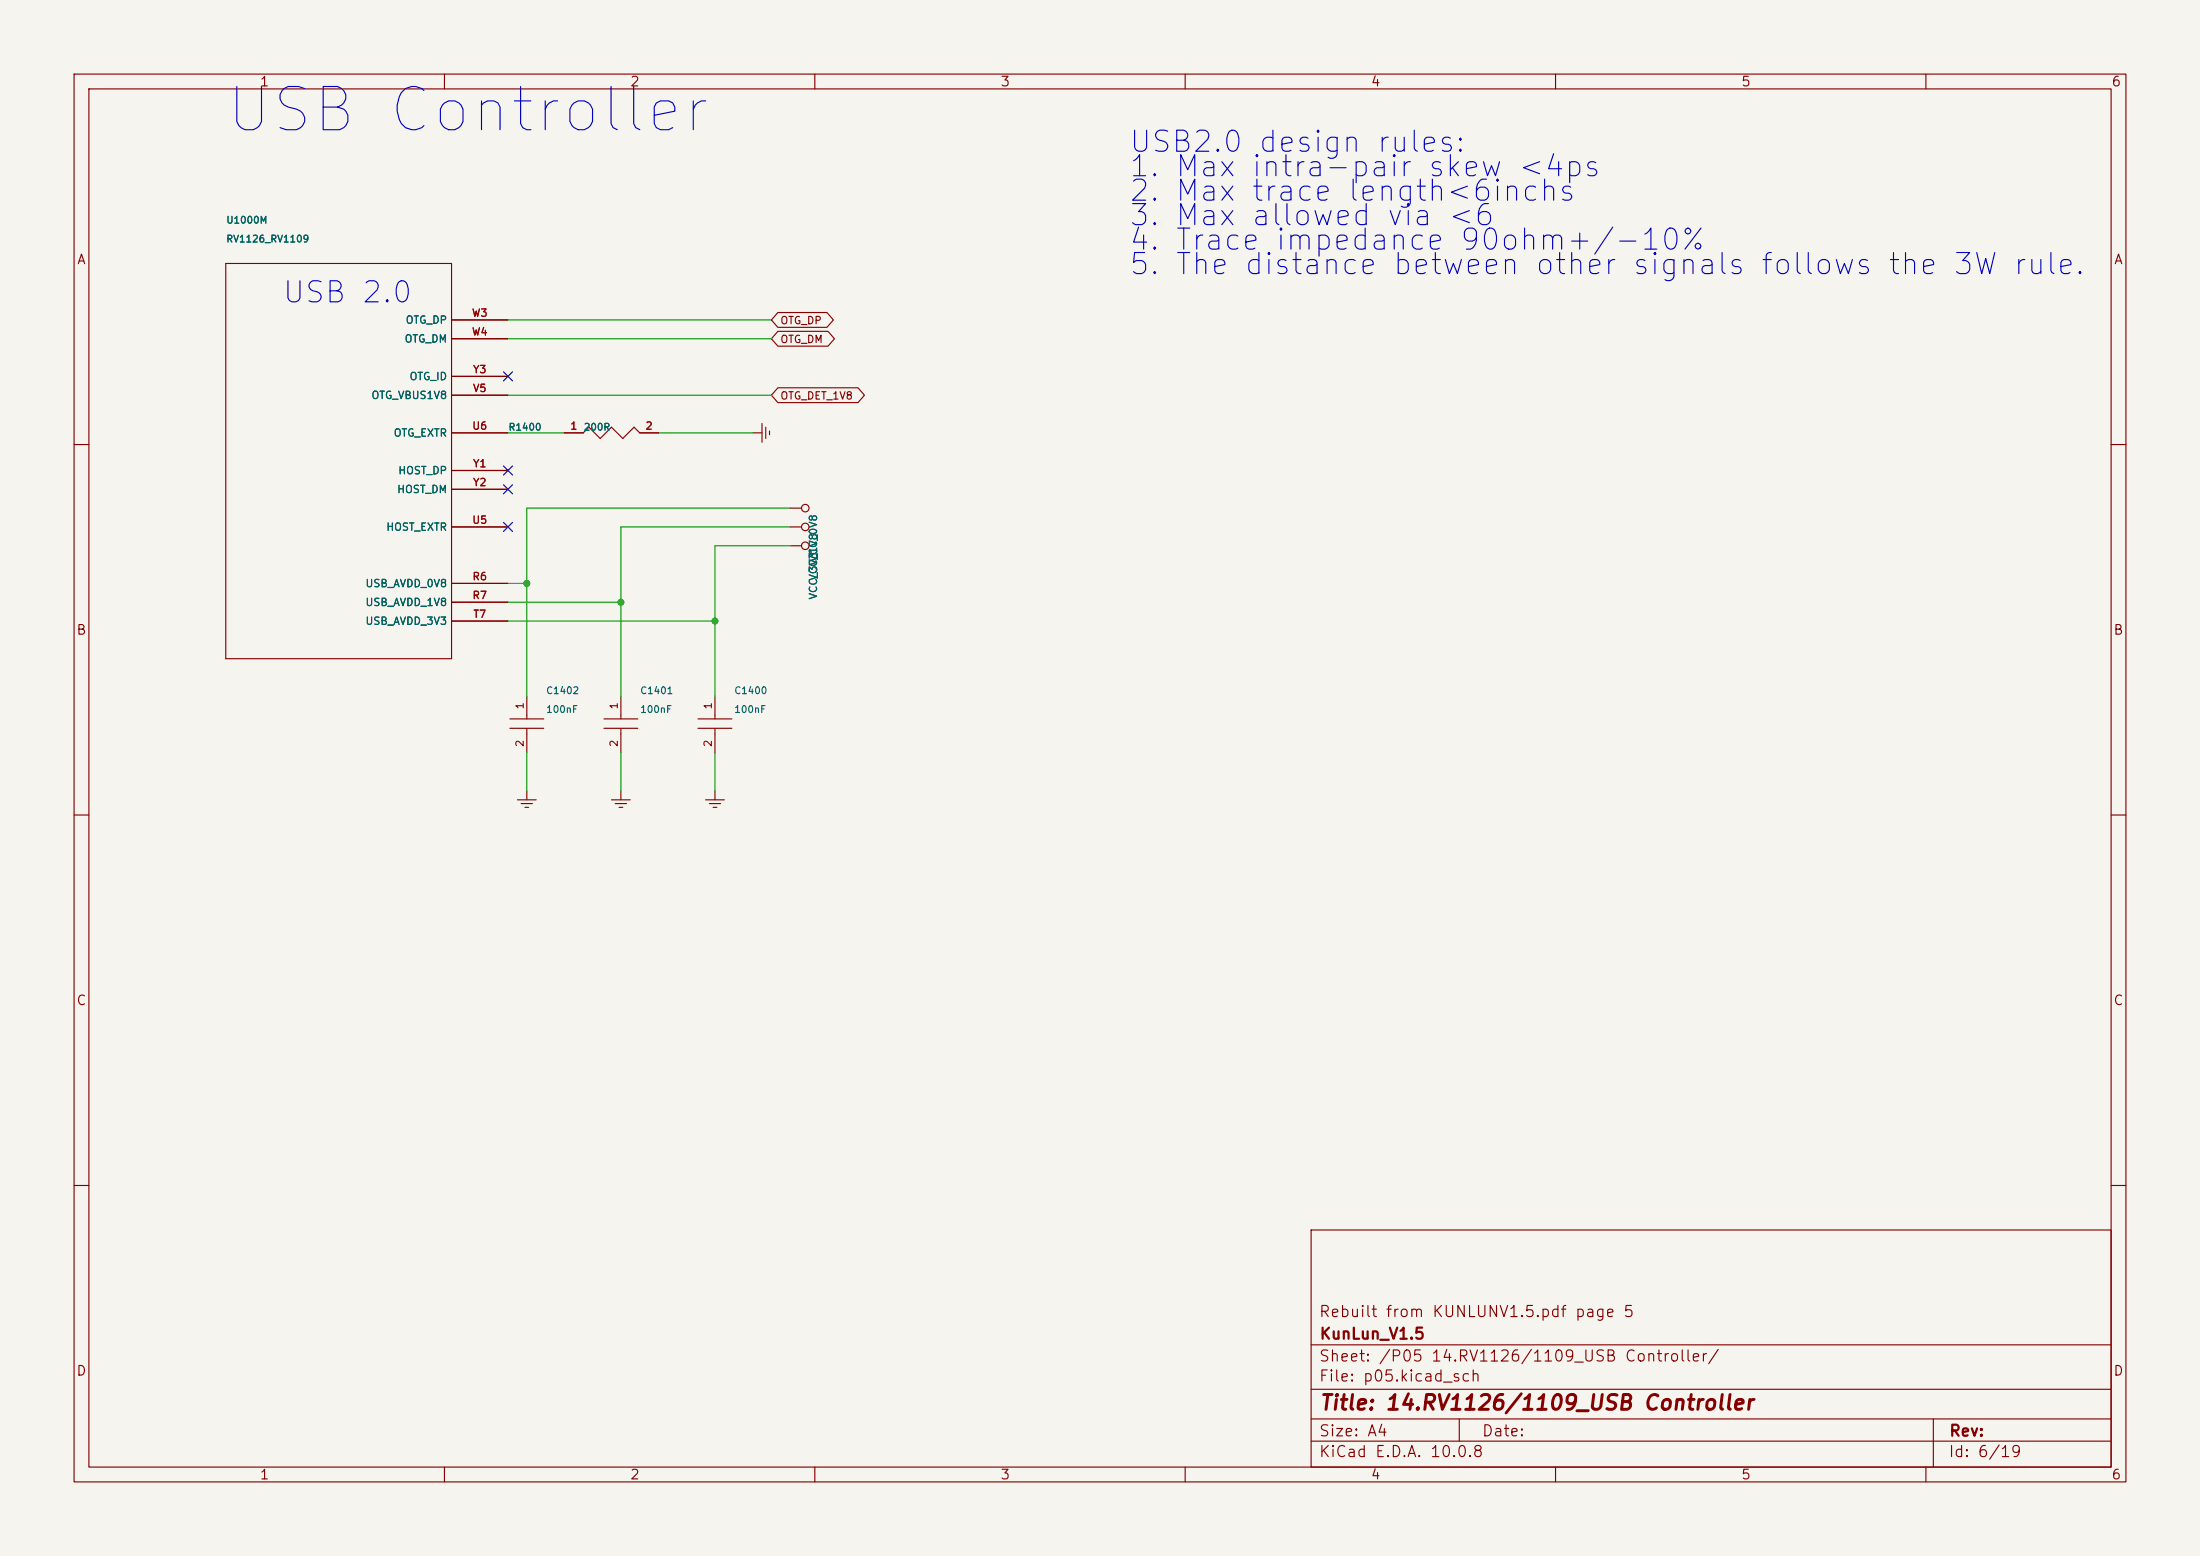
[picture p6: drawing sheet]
<svg xmlns="http://www.w3.org/2000/svg" width="297mm" height="210mm" viewBox="0 0 297 210" stroke-linecap="round" stroke-linejoin="round" font-family="sans-serif">
<path d="M0 0h297v210h-297z" fill="#f5f4ef" stroke="#f5f4ef" stroke-width=".14"/>
<g fill="none" stroke="#840000" stroke-width=".15">
<path d="M10 10h277v190h-277zM12 12h273v186h-273zM60 10v2M110 10v2M160 10v2M210 10v2M260 10v2M30.5 35.6h30.5v53.3h-30.5zM61 58.4h7.6M61 53.3h7.6M61 43.2h7.6M61 45.7h7.6"/>
<path d="M61 50.8h7.6M76.2 58.4h2.5l.8-.7 1.5 1.5 1.5-1.5 1.6 1.5 1.5-1.5 .8 .7h2.5M101.6 58.4h1.3M102.9 57.2v2.5M103.4 57.7v1.5M103.9 58.2v.5M105 52.3h10.8l.9 1-.9 1h-10.8l-.9-1zM105 44.7h6.8l.9 1-.9 1h-6.8l-.9-1zM105 42.2h6.6l.9 1-.9 1h-6.6l-.9-1zM10 60h2M61 78.7h7.6M61 71.1h7.6"/>
<path d="M61 63.5h7.6M61 66h7.6M106.7 71.1h1.5M106.7 73.7h1.5M106.7 68.6h1.5M285 60h2M61 81.3h7.6M61 83.8h7.6M68.8 97h4.6M68.8 98.3h4.6M71.1 94v3M71.1 98.3v3.3"/>
<path d="M81.5 97h4.6M81.5 98.3h4.6M83.8 94v3M83.8 98.3v3.3M94.2 97h4.6M94.2 98.3h4.6M96.5 94v3M96.5 98.3v3.3M10 110h2M69.8 108h2.6M70.4 108.5h1.5M70.9 109h.5"/>
<path d="M71.1 106.7v1.3M82.5 108h2.6M83.1 108.5h1.5M83.6 109h.5M83.8 106.7v1.3M95.2 108h2.6M95.8 108.5h1.5M96.3 109h.5M96.5 106.7v1.3M285 110h2M10 160h2M177 166h108v32h-108z"/>
<path d="M285 160h2M60 198v2M110 198v2M160 198v2M177 194.5h108M177 191.5h108M177 187.5h108M177 181.5h108M197 191.5v3M210 198v2M260 198v2M261 191.5v6.5"/>
<circle cx="108.7" cy="68.6" r=".51"/>
<circle cx="108.7" cy="73.7" r=".51"/>
<circle cx="108.7" cy="71.1" r=".51"/>
</g>
<g fill="none" stroke="#009600" stroke-width=".15">
<path d="M68.6 53.3h35.5M68.6 58.4h7.6M68.6 45.7h35.5M68.6 43.2h35.5M88.9 58.4h12.7M68.6 78.7h2.5M106.7 68.6h-35.6v25.4M106.7 71.1h-22.9v22.9M106.7 73.7h-10.2v20.3M68.6 83.8h27.9M68.6 81.3h15.2M71.1 101.6v5.1"/>
<path d="M83.8 101.6v5.1M96.5 101.6v5.1"/>
</g>
<path d="M68 50.2l1.2 1.2M69.2 50.2l-1.2 1.2M68 70.5l1.2 1.2M68 62.9l1.2 1.2M68 65.4l1.2 1.2M69.2 70.5l-1.2 1.2M69.2 62.9l-1.2 1.2M69.2 65.4l-1.2 1.2" fill="none" stroke="#000084" stroke-width=".15"/>
<g fill="#009600">
<circle cx="83.8" cy="81.3" r=".46"/>
<circle cx="71.1" cy="78.7" r=".46"/>
<circle cx="96.5" cy="83.8" r=".46"/>
</g>
<text font-size="5.8" fill="#0000c2" x="30" y="19.3">USB Controller</text>
<g font-size="2.8" fill="#0000c2">
<text x="152.2" y="21.3">USB2.0 design rules:</text>
<text x="152.2" y="24.6">1. Max intra-pair skew &lt;4ps</text>
<text x="152.2" y="27.9">2. Max trace length&lt;6inchs</text>
<text x="152.2" y="31.2">3. Max allowed via &lt;6</text>
<text x="152.2" y="34.5">4. Trace impedance 90ohm+/-10%</text>
<text x="37.9" y="41.6">USB 2.0</text>
<text x="152.2" y="37.8">5. The distance between other signals follows the 3W rule.</text>
</g>
<text font-size="2" fill="#840000" x="178" y="190.8">Title: 14.RV1126/1109_USB Controller</text>
<g font-size="1.5" fill="#840000">
<text x="178" y="178.1">Rebuilt from KUNLUNV1.5.pdf page 5</text>
<text x="178" y="184.1">Sheet: /P05 14.RV1126/1109_USB Controller/</text>
<text x="178" y="181.1">KunLun_V1.5</text>
<text x="178" y="186.8">File: p05.kicad_sch</text>
<text x="178" y="197">KiCad E.D.A. 10.0.8</text>
<text x="178" y="194.2">Size: A4</text>
<text x="200" y="194.2">Date:</text>
<text x="263" y="197">Id: 6/19</text>
<text x="263" y="194.2">Rev:</text>
</g>
<g font-size="1.3" fill="#840000">
<text x="35" y="12">1</text>
<text x="85" y="12">2</text>
<text x="135" y="12">3</text>
<text x="185" y="12">4</text>
<text x="235" y="12">5</text>
<text x="285" y="12">6</text>
<text x="10.3" y="36">A</text>
<text x="285.3" y="36">A</text>
<text x="10.2" y="86">B</text>
<text x="285.2" y="86">B</text>
<text x="10.2" y="136">C</text>
<text x="285.2" y="136">C</text>
<text x="10.2" y="186">D</text>
<text x="285.2" y="186">D</text>
<text x="35" y="200">1</text>
<text x="85" y="200">2</text>
<text x="135" y="200">3</text>
<text x="185" y="200">4</text>
<text x="235" y="200">5</text>
<text x="285" y="200">6</text>
</g>
<g font-size="1" fill="#006464">
<text x="54.5" y="46.5">OTG_DM</text>
<text x="54.7" y="43.9">OTG_DP</text>
<text x="55.2" y="51.6">OTG_ID</text>
<text x="50.1" y="54.1">OTG_VBUS1V8</text>
<text x="53.1" y="59.2">OTG_EXTR</text>
<text x="53.7" y="64.3">HOST_DP</text>
<text x="52.1" y="71.9">HOST_EXTR</text>
<text x="53.5" y="66.8">HOST_DM</text>
<text x="110.5" y="75.9" transform="rotate(-90 110.5 75.9)">VCC_0V8</text>
<text x="49.3" y="79.5">USB_AVDD_0V8</text>
<text x="49.3" y="82">USB_AVDD_1V8</text>
<text x="110.5" y="81" transform="rotate(-90 110.5 81)">VCC_3V3</text>
<text x="110.5" y="78.5" transform="rotate(-90 110.5 78.5)">VCC_1V8</text>
<text x="49.3" y="84.6">USB_AVDD_3V3</text>
</g>
<g font-size="1" fill="#a90000">
<text x="63.6" y="43">W3</text>
<text x="63.6" y="45.5">W4</text>
<text x="63.8" y="53.2">V5</text>
<text x="63.8" y="50.6">Y3</text>
<text x="63.7" y="58.2">U6</text>
<text x="76.9" y="58.2">1</text>
<text x="87.1" y="58.2">2</text>
<text x="63.8" y="63.3">Y1</text>
<text x="63.8" y="65.9">Y2</text>
<text x="63.7" y="70.9">U5</text>
<text x="63.7" y="78.6">R6</text>
<text x="63.7" y="81.1">R7</text>
<text x="63.8" y="83.6">T7</text>
<text x="70.9" y="95.8" transform="rotate(-90 70.9 95.8)">1</text>
<text x="83.6" y="95.8" transform="rotate(-90 83.6 95.8)">1</text>
<text x="96.3" y="95.8" transform="rotate(-90 96.3 95.8)">1</text>
<text x="70.9" y="100.9" transform="rotate(-90 70.9 100.9)">2</text>
<text x="83.6" y="100.9" transform="rotate(-90 83.6 100.9)">2</text>
<text x="96.3" y="100.9" transform="rotate(-90 96.3 100.9)">2</text>
</g>
<g font-size="1" fill="#840000">
<text x="105.3" y="46.5">OTG_DM</text>
<text x="105.3" y="44">OTG_DP</text>
<text x="105.3" y="54.2">OTG_DET_1V8</text>
</g>
<g font-size=".9" fill="#006464">
<text x="30.5" y="30.4">U1000M</text>
<text x="30.5" y="32.9">RV1126_RV1109</text>
<text x="68.6" y="58.3">R1400</text>
<text x="78.7" y="58.3">200R</text>
<text x="73.6" y="93.9">C1402</text>
<text x="86.3" y="93.9">C1401</text>
<text x="99" y="93.9">C1400</text>
<text x="73.6" y="96.4">100nF</text>
<text x="86.3" y="96.4">100nF</text>
<text x="99" y="96.4">100nF</text>
</g>
</svg>
